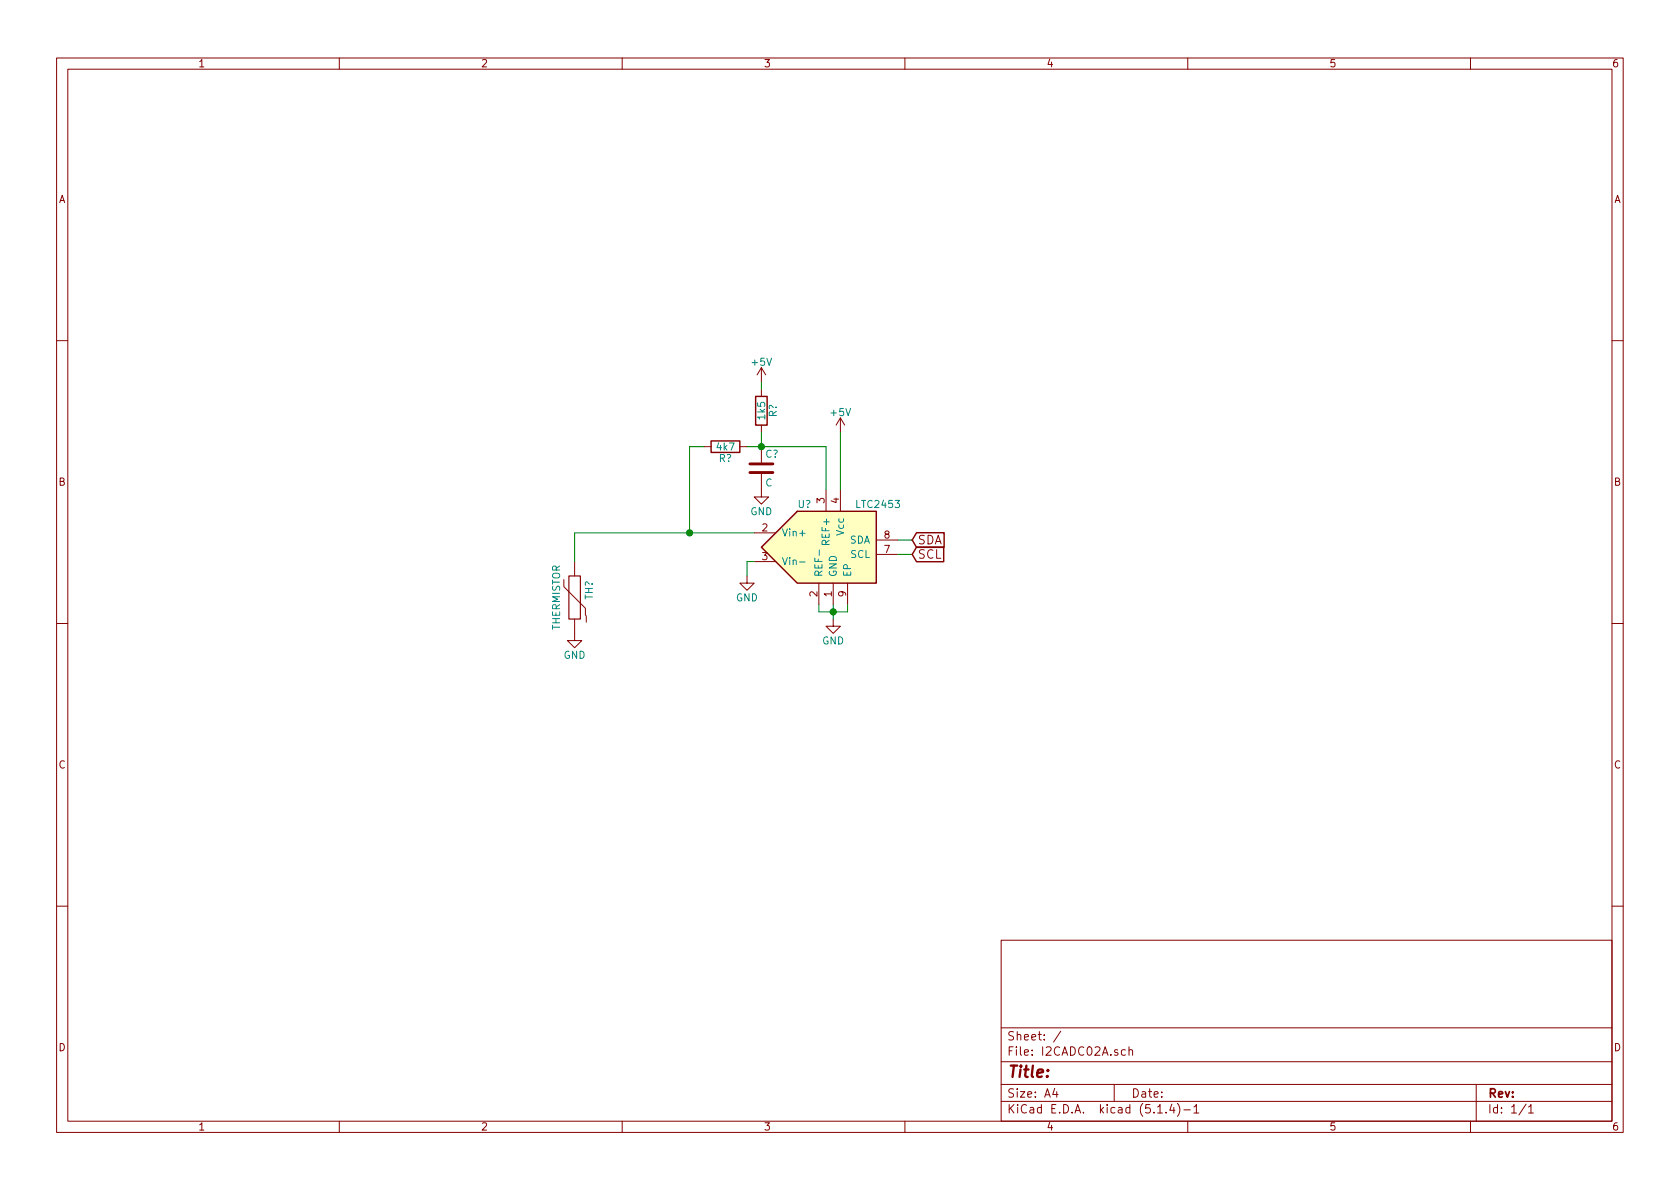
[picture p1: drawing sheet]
EESchema Schematic File Version 4
EELAYER 30 0
EELAYER END
$Descr A4 11693 8268
encoding utf-8
Sheet 1 1
Title ""
Date ""
Rev ""
Comp ""
Comment1 ""
Comment2 ""
Comment3 ""
Comment4 ""
$EndDescr
Wire Wire Line
	6350 3750 6250 3750
Wire Wire Line
	6250 3850 6350 3850
Wire Wire Line
	5900 4250 5900 4200
Wire Wire Line
	5700 4250 5800 4250
Wire Wire Line
	5800 4200 5800 4250
Wire Wire Line
	4000 3700 4800 3700
Text GLabel 6350 3850 2    60   Input ~ 0
SCL
Text GLabel 6350 3750 2    60   Input ~ 0
SDA
$Comp
L power1:GND #PWR?
U 1 1
P 5800 4300
F 0 "#PWR?" H 5800 4050 50  0001 C CNN
F 1 "GND" H 5800 4150 50  0000 C CNN
F 2 "" H 5800 4300 60  0000 C CNN
F 3 "" H 5800 4300 60  0000 C CNN
	1    5800 4300
	-1   0    0    -1  
$EndComp
$Comp
L power1:GND #PWR?
U 1 1
P 5200 4000
F 0 "#PWR?" H 5200 3750 50  0001 C CNN
F 1 "GND" H 5200 3850 50  0000 C CNN
F 2 "" H 5200 4000 60  0000 C CNN
F 3 "" H 5200 4000 60  0000 C CNN
	1    5200 4000
	-1   0    0    -1  
$EndComp
$Comp
L adc-dac:LTC2453 U?
U 1 1
P 5750 3800
F 0 "U?" H 5550 4100 50  0000 L CNN
F 1 "LTC2453" H 5950 4100 50  0000 L CNN
F 2 "" H 5750 3800 50  0000 C CIN
F 3 "" H 5750 3800 50  0000 C CNN
	1    5750 3800
	1    0    0    -1  
$EndComp
Wire Wire Line
	5700 4200 5700 4250
Connection ~ 5800 4250
$Comp
L power1:+5V #PWR?
U 1 1
P 5850 3000
F 0 "#PWR?" H 5850 2850 50  0001 C CNN
F 1 "+5V" H 5850 3140 50  0000 C CNN
F 2 "" H 5850 3000 60  0000 C CNN
F 3 "" H 5850 3000 60  0000 C CNN
	1    5850 3000
	1    0    0    -1  
$EndComp
$Comp
L device:C C?
U 1 1
P 5300 3250
F 0 "C?" H 5325 3350 50  0000 L CNN
F 1 "C" H 5325 3150 50  0000 L CNN
F 2 "" H 5338 3100 30  0000 C CNN
F 3 "" H 5300 3250 60  0000 C CNN
	1    5300 3250
	1    0    0    -1  
$EndComp
$Comp
L power1:GND #PWR?
U 1 1
P 5300 3400
F 0 "#PWR?" H 5300 3150 50  0001 C CNN
F 1 "GND" H 5300 3250 50  0000 C CNN
F 2 "" H 5300 3400 60  0000 C CNN
F 3 "" H 5300 3400 60  0000 C CNN
	1    5300 3400
	-1   0    0    -1  
$EndComp
Wire Wire Line
	5750 3100 5750 3400
Wire Wire Line
	5200 3100 5300 3100
$Comp
L power1:+5V #PWR?
U 1 1
P 5300 2650
F 0 "#PWR?" H 5300 2500 50  0001 C CNN
F 1 "+5V" H 5300 2790 50  0000 C CNN
F 2 "" H 5300 2650 60  0000 C CNN
F 3 "" H 5300 2650 60  0000 C CNN
	1    5300 2650
	1    0    0    -1  
$EndComp
$Comp
L device:R R?
U 1 1
P 5300 2850
F 0 "R?" V 5380 2850 50  0000 C CNN
F 1 "1k5" V 5300 2850 50  0000 C CNN
F 2 "" V 5230 2850 30  0000 C CNN
F 3 "" H 5300 2850 30  0000 C CNN
	1    5300 2850
	1    0    0    -1  
$EndComp
$Comp
L device:R R?
U 1 1
P 5050 3100
F 0 "R?" V 5130 3100 50  0000 C CNN
F 1 "4k7" V 5050 3100 50  0000 C CNN
F 2 "" V 4980 3100 30  0000 C CNN
F 3 "" H 5050 3100 30  0000 C CNN
	1    5050 3100
	0    1    1    0   
$EndComp
Connection ~ 5300 3100
Wire Wire Line
	5300 3100 5300 3000
Wire Wire Line
	5300 2700 5300 2650
Wire Wire Line
	5850 3000 5850 3400
Wire Wire Line
	5200 4000 5200 3900
Wire Wire Line
	5200 3900 5250 3900
Wire Wire Line
	4900 3100 4800 3100
Wire Wire Line
	4800 3100 4800 3700
Connection ~ 4800 3700
$Comp
L device:THERMISTOR TH?
U 1 1
P 4000 4150
F 0 "TH?" V 4100 4200 50  0000 C CNN
F 1 "THERMISTOR" V 3900 4150 50  0000 C BNN
F 2 "" H 4000 4150 60  0000 C CNN
F 3 "" H 4000 4150 60  0000 C CNN
	1    4000 4150
	1    0    0    -1  
$EndComp
Wire Wire Line
	4000 3700 4000 3900
$Comp
L power1:GND #PWR?
U 1 1
P 4000 4400
F 0 "#PWR?" H 4000 4150 50  0001 C CNN
F 1 "GND" H 4000 4250 50  0000 C CNN
F 2 "" H 4000 4400 60  0000 C CNN
F 3 "" H 4000 4400 60  0000 C CNN
	1    4000 4400
	-1   0    0    -1  
$EndComp
Wire Wire Line
	5800 4250 5900 4250
Wire Wire Line
	5800 4250 5800 4300
Wire Wire Line
	5300 3100 5750 3100
Wire Wire Line
	4800 3700 5250 3700
$EndSCHEMATC
